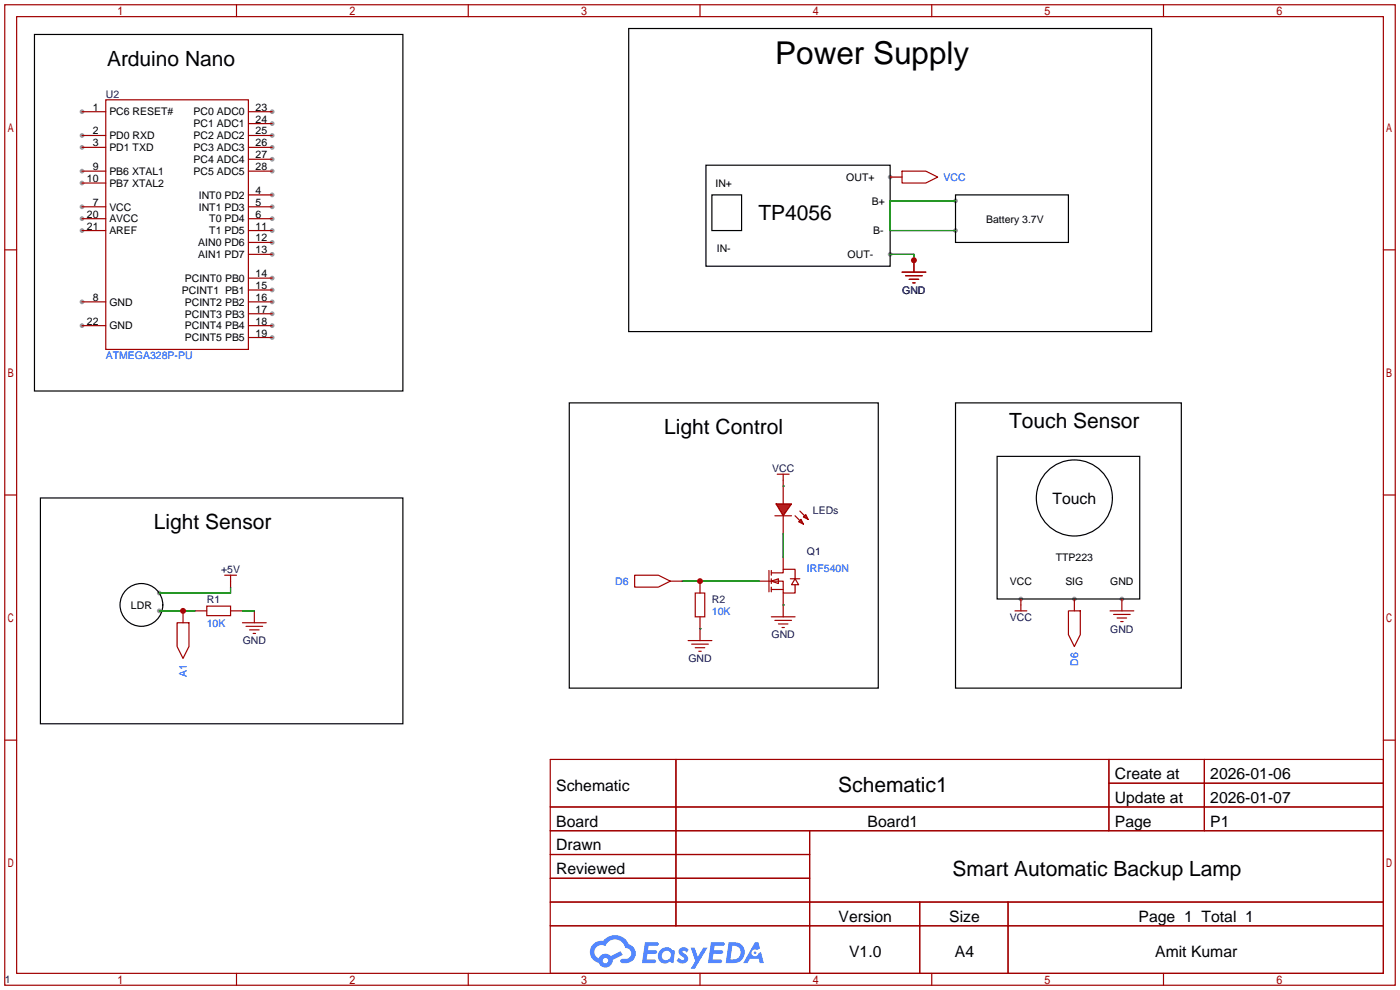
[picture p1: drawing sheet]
<svg xmlns="http://www.w3.org/2000/svg" width="299mm" height="212mm" viewBox="0 0 299 212" stroke-linecap="round" stroke-linejoin="round" font-family="sans-serif">
<g fill="#999">
<circle cx="17.5" cy="23.9" r=".51"/>
<circle cx="17.5" cy="29" r=".51"/>
<circle cx="17.5" cy="31.5" r=".51"/>
<circle cx="58.2" cy="41.7" r=".51"/>
<circle cx="58.2" cy="44.2" r=".51"/>
<circle cx="58.2" cy="46.7" r=".51"/>
<circle cx="17.5" cy="44.2" r=".51"/>
<circle cx="17.5" cy="64.5" r=".51"/>
<circle cx="17.5" cy="36.6" r=".51"/>
<circle cx="17.5" cy="39.1" r=".51"/>
<circle cx="58.2" cy="49.3" r=".51"/>
<circle cx="58.2" cy="51.8" r=".51"/>
<circle cx="58.2" cy="54.4" r=".51"/>
<circle cx="58.2" cy="59.4" r=".51"/>
<circle cx="58.2" cy="62" r=".51"/>
<circle cx="58.2" cy="64.5" r=".51"/>
<circle cx="58.2" cy="67.1" r=".51"/>
<circle cx="58.2" cy="69.6" r=".51"/>
<circle cx="58.2" cy="72.1" r=".51"/>
<circle cx="17.5" cy="46.7" r=".51"/>
<circle cx="17.5" cy="49.3" r=".51"/>
<circle cx="17.5" cy="69.6" r=".51"/>
<circle cx="58.2" cy="23.9" r=".51"/>
<circle cx="58.2" cy="26.4" r=".51"/>
<circle cx="58.2" cy="29" r=".51"/>
<circle cx="58.2" cy="31.5" r=".51"/>
<circle cx="58.2" cy="34" r=".51"/>
<circle cx="58.2" cy="36.6" r=".51"/>
<circle cx="190.2" cy="37.8" r=".51"/>
<circle cx="239.8" cy="128" r=".51"/>
<circle cx="218.2" cy="128" r=".51"/>
<circle cx="229.6" cy="128" r=".51"/>
<circle cx="34" cy="130.6" r=".51"/>
<circle cx="34" cy="126.7" r=".51"/>
<circle cx="190.2" cy="54.4" r=".51"/>
<circle cx="204.2" cy="49.3" r=".51"/>
<circle cx="204.2" cy="42.9" r=".51"/>
</g>
<g fill="none" stroke="#a10000" stroke-width=".25">
<path d="M1 1h297.2v209.6h-297.2zM3.6 3.6h292.1v204.4h-292.1zM50.5 1v2.6M100.1 1v2.6M149.6 1v2.6M199.1 1v2.6M248.7 1v2.6M1 53.4h2.6M295.7 53.4h2.5M1 105.8h2.6M295.7 105.8h2.5M1 158.2h2.6"/>
<path d="M295.7 158.2h2.5M117.6 162.3h178.1v45.7h-178.1zM117.6 172.5h178.1M117.6 177.5h178.1M144.5 162.3v35.6M173 177.5v30.5M237 162.3v15.2M237 167.4h58.7M257.4 162.3v15.2M117.6 182.6h55.4M117.6 192.8h178.1M117.6 187.7h55.4"/>
<path d="M117.6 197.9h178.1M196.6 192.8v15.2M215.4 192.8v15.2M50.5 208v2.6M100.1 208v2.6M149.6 208v2.6M199.1 208v2.6M248.7 208v2.6"/>
</g>
<g fill="#5487ff">
<path d="M145.3 202.7a1.3 1.3 0 0 1 1.9 .3l-.4 .6a.54 .54 0 0 0-.9-.2l.1 .2a1.34 1.34 0 0 1 .9 1.8 1.47 1.47 0 0 1-2.3-.1l.5-.6 .8 .5a.31 .31 0 0 0 .4-.3 .31 .31 0 0 0-.3-.4 1.12 1.12 0 0 1-.7-1.8z"/>
<path d="M147.6 202.5h.9l.6 2 1.2-2h.9l-2.7 4.6h-.9l1-1.7z"/>
<path d="M137.8 201.4h1.7a1.31 1.31 0 0 1 1.2 .2 .4 .4 0 0 1-.3 .5l-1.8 .1-.1 .9h1.6a.4 .4 0 0 1 .4 .4 .4 .4 0 0 1-.5 .4h-1.6l-.2 1.2h1.4a.46 .46 0 0 1 .5 0 .46 .46 0 0 1 .1 .5l-.4 .2h-2.6z"/>
<path d="M151.9 201.4h1.7a1.32 1.32 0 0 1 1.2 .2 .39 .39 0 0 1-.3 .5l-1.8 .1-.1 .9h1.6a.4 .4 0 0 1 .4 .4 .4 .4 0 0 1-.4 .4h-1.7l-.2 1.2h1.4a.46 .46 0 0 1 .5 0 .46 .46 0 0 1 .1 .5l-.4 .2h-2.6z"/>
<path d="M161.3 201.4h.8l.3 1.3-.6 .4a.75 .75 0 0 0-1.1 .3 .75 .75 0 0 0 .5 1 .75 .75 0 0 0 .9-.7l.5-.2 .6 2.3h-.8l-.3-.9h-1.8l-.5 .9h-1z"/>
<path d="M155.7 201.4l-.6 4.4h1.5a2.27 2.27 0 0 0 2.6-2.2 2.27 2.27 0 0 0-2.7-2.2zM156.5 202.1a1.5 1.5 0 0 1 1.8 1.6 1.5 1.5 0 0 1-1.9 1.4h-.3z"/>
<path d="M141.2 203a1.6 1.6 0 0 0-.3 2.3 1.6 1.6 0 0 0 2.3 .2l.7 .3 .3-2.4-.1-.3-.5-.1a1.58 1.58 0 0 0-2.4 0zM141.8 203.5a.98 .98 0 0 1 1.6 .4 .98 .98 0 0 1-1.1 1.3 .94 .94 0 0 1-.9-.7 .94 .94 0 0 1 .4-1z"/>
<path d="M126.8 201.8a2.37 2.37 0 0 0 1.1 4 1.54 1.54 0 0 0 1.8 1 1.54 1.54 0 0 0 1.2-1.6l2.2-1.1-.5-.8-2 1a1.57 1.57 0 0 0-2.7 .5 1.5 1.5 0 0 1-.7-2.1 1.5 1.5 0 0 1 2.2-.5 2.23 2.23 0 0 1 2.3-1.4 2.23 2.23 0 0 1 2 1.8 1.16 1.16 0 0 1 1.2 1.1 1.16 1.16 0 0 1-1.1 1.2h-.7a.47 .47 0 0 0-.5 .4 .47 .47 0 0 0 .4 .5 2.17 2.17 0 0 0 2.5-.9 2.17 2.17 0 0 0-.3-2.7l-.8-.4a3.2 3.2 0 0 0-5.5-.7l-1.1 .1zM128.8 205.3a.6 .6 0 0 1 1.2 0 .6 .6 0 0 1-1.2 0z"/>
<circle cx="161.4" cy="203.6" r=".28"/>
</g>
<g fill="none" stroke="#a10000" stroke-width=".25">
<path d="M17.5 23.9h5.1M17.5 29h5.1M17.5 31.5h5.1M17.5 36.6h5.1M17.5 39.1h5.1M22.6 21.3h30.5v53.4h-30.5zM53.1 23.9h5.1M53.1 29h5.1M53.1 31.5h5.1M53.1 36.6h5.1M53.1 26.4h5.1M53.1 34h5.1"/>
<path d="M190.2 37.8h2.6M192.8 36.6h5.1l2.5 1.2-2.5 1.3h-5.1zM17.5 44.2h5.1M17.5 46.7h5.1M17.5 49.3h5.1M53.1 41.7h5.1M53.1 44.2h5.1M53.1 46.7h5.1M53.1 49.3h5.1M53.1 51.8h5.1M53.1 54.4h5.1M53.1 59.4h5.1"/>
<path d="M192.8 58.2h5.1M193.5 58.9h3.6M194.3 59.7h2M195.3 55.6v2.6M17.5 64.5h5.1M17.5 69.6h5.1M53.1 64.5h5.1M53.1 62h5.1M53.1 67.1h5.1M53.1 69.6h5.1M53.1 72.1h5.1M195.1 60.5h.5"/>
<path d="M165.6 110.2h3.6M167.4 103.9v3.8M167.4 110.2v3.8M167.4 119.1v2.6M37.8 133.1h2.6v5.1l-1.3 2.5-1.3-2.5zM39.1 130.6v2.5M41.7 130.6h2.5M44.2 129.5h5.1v2.1h-5.1zM48 122.9h2.5M49.3 130.6h2.5M49.3 122.9v2.6M51.8 133.1h5.1"/>
<path d="M52.6 133.9h3.5M53.3 134.6h2.1M54.1 135.4h.5M54.4 130.6v2.5M148.6 126.7h2v5.1h-2zM149.6 124.2v2.5M149.6 131.8v2.6M162.3 124.2h2.5M164.3 121.9v4.6M164.8 124.2h2.6v2.5h2.5v-1.7M164.8 122.4h2.6v-.7h2.5v2M164.8 124.2l1.6-.5v1z"/>
<path d="M164.8 121.9v1M164.8 123.7v1M164.8 125.5v1M164.8 126h2.6M164.8 131.8h5.1M165.6 132.6h3.6M166.4 133.4h2M167.1 134.1h.5M167.4 126.7v5.1M168.9 123.7h2M169.9 123.7l.8 1.3h-1.5zM216.9 130.6h2.6"/>
<path d="M218.2 128v2.6M228.3 130.6h2.6v5l-1.3 2.6-1.3-2.6zM229.6 128v2.6M237.2 130.6h5.1M238 131.3h3.6M238.8 132.1h2M239.5 132.8h.5M239.8 128v2.6"/>
</g>
<g fill="none" stroke="#000" stroke-width=".25">
<path d="M7.4 7.4h78.7v76.2h-78.7zM134.4 6.1h111.7v64.8h-111.7zM150.9 35.3h39.3v21.6h-39.3zM152.1 41.7h6.4v7.6h-6.4zM204.2 41.7h24.1v10.1h-24.1zM204.2 86.1h48.3v61h-48.3zM213.1 97.5h30.5v30.5h-30.5zM8.6 106.4h77.5v48.3h-77.5z"/>
<circle cx="229.6" cy="106.4" r="8.1"/>
<circle cx="30.2" cy="129.3" r="4.6"/>
</g>
<path d="M190.2 54.4h5.1v1.2M204.2 42.9h-14v6.4h14M34 130.6h7.7M49.3 125.5v1.2h-15.3M51.8 130.6h2.6M145.8 124.2h16.5M167.4 129.3h.1" fill="none" stroke="#008700" stroke-width=".25"/>
<g fill="#f00" stroke="#a10000" stroke-width=".25">
<path d="M165.9 107.7h3.3l-1.8 2.5z"/>
<path d="M171.7 110.5l.5-.5 .5 1z"/>
<path d="M170.7 111.5l.5-.5 .5 1z"/>
</g>
<path d="M166.1 101.3h2.6M167.4 101.3v2.6M169.9 110.2l1 1.1M170.9 109.2l1.1 1M135.6 122.9h5.1l2.6 1.3-2.6 1.3h-5.1zM143.3 124.2h2.5M147.1 136.9h5M147.8 137.7h3.6M148.6 138.4h2M149.4 139.2h.5M149.6 134.4v2.5" fill="none" stroke="#a10000" stroke-width=".25"/>
<path d="M167.4 103.9h.1M167.4 114v5.1M149.6 134.4h.1" fill="none" stroke="#008700" stroke-width=".25"/>
<path d="M121.7 86.1h66v61h-66z" fill="none" stroke="#000" stroke-width=".25"/>
<g fill="#c00">
<circle cx="39.1" cy="130.6" r=".63"/>
<circle cx="195.3" cy="55.6" r=".63"/>
<circle cx="149.6" cy="124.2" r=".63"/>
</g>
<text font-size="6.7" x="165.7" y="13.6">Power Supply</text>
<g font-size="4.5">
<text x="22.9" y="14.1">Arduino Nano</text>
<text x="162.1" y="47.1">TP4056</text>
<text x="142" y="92.8">Light Control</text>
<text x="215.7" y="91.6">Touch Sensor</text>
<text x="32.9" y="113.1">Light Sensor</text>
<text x="179.2" y="169.4">Schematic1</text>
<text x="203.6" y="187.1">Smart Automatic Backup Lamp</text>
</g>
<g font-size="3.4">
<text x="224.9" y="107.7">Touch</text>
<text x="238.3" y="166.5">Create at</text>
<text x="258.7" y="166.5">2026-01-06</text>
<text x="118.9" y="169">Schematic</text>
<text x="238.3" y="171.6">Update at</text>
<text x="258.7" y="171.6">2026-01-07</text>
<text x="118.9" y="176.6">Board</text>
<text x="185.4" y="176.6">Board1</text>
<text x="238.3" y="176.6">Page</text>
<text x="258.7" y="176.6">P1</text>
<text x="118.9" y="181.7">Drawn</text>
<text x="118.9" y="186.8">Reviewed</text>
<text x="179.2" y="197">Version</text>
<text x="202.9" y="197">Size</text>
<text x="243.3" y="197">Page 1 Total 1</text>
<text x="181.5" y="204.6">V1.0</text>
<text x="204.1" y="204.6">A4</text>
<text x="246.9" y="204.6">Amit Kumar</text>
</g>
<g font-size="2.2">
<text x="19.8" y="23.7">1</text>
<text x="54.6" y="23.7">23</text>
<text x="19.8" y="28.7">2</text>
<text x="23.4" y="24.7">PC6 RESET#</text>
<text x="23.4" y="29.8">PD0 RXD</text>
<text x="41.4" y="24.7">PC0 ADC0</text>
<text x="41.4" y="27.2">PC1 ADC1</text>
<text x="41.4" y="29.8">PC2 ADC2</text>
<text x="54.6" y="26.2">24</text>
<text x="54.6" y="28.7">25</text>
<text x="19.8" y="31.3">3</text>
<text x="23.4" y="32.3">PD1 TXD</text>
<text x="41.4" y="32.3">PC3 ADC3</text>
<text x="41.4" y="34.8">PC4 ADC4</text>
<text x="54.6" y="31.3">26</text>
<text x="54.6" y="33.8">27</text>
<text x="18.6" y="38.9">10</text>
<text x="19.8" y="36.4">9</text>
<text x="23.4" y="37.4">PB6 XTAL1</text>
<text x="23.4" y="39.9">PB7 XTAL2</text>
<text x="41.4" y="37.4">PC5 ADC5</text>
<text x="54.6" y="41.4">4</text>
<text x="54.6" y="36.4">28</text>
<text x="152.9" y="39.9">IN+</text>
<text x="180.9" y="38.7">OUT+</text>
<text x="18.6" y="46.5">20</text>
<text x="19.8" y="44">7</text>
<text x="23.4" y="45">VCC</text>
<text x="23.4" y="47.5">AVCC</text>
<text x="42.5" y="42.5">INT0 PD2</text>
<text x="42.5" y="45">INT1 PD3</text>
<text x="44.7" y="47.5">T0 PD4</text>
<text x="54.6" y="44">5</text>
<text x="54.6" y="46.5">6</text>
<text x="186.3" y="43.7">B+</text>
<text x="210.7" y="47.6">Battery 3.7V</text>
<text x="18.6" y="49.1">21</text>
<text x="23.4" y="50.1">AREF</text>
<text x="42.4" y="52.6">AIN0 PD6</text>
<text x="44.7" y="50.1">T1 PD5</text>
<text x="54.6" y="49.1">11</text>
<text x="54.6" y="51.6">12</text>
<text x="153.2" y="53.9">IN-</text>
<text x="186.6" y="50.1">B-</text>
<text x="42.4" y="55.2">AIN1 PD7</text>
<text x="54.6" y="54.1">13</text>
<text x="54.6" y="59.2">14</text>
<text x="181.2" y="55.2">OUT-</text>
<text x="19.8" y="64.3">8</text>
<text x="23.4" y="65.3">GND</text>
<text x="38.9" y="62.8">PCINT1 PB1</text>
<text x="39.5" y="60.2">PCINT0 PB0</text>
<text x="39.5" y="65.3">PCINT2 PB2</text>
<text x="54.6" y="61.8">15</text>
<text x="54.6" y="64.3">16</text>
<text x="18.6" y="69.4">22</text>
<text x="23.4" y="70.4">GND</text>
<text x="39.5" y="67.9">PCINT3 PB3</text>
<text x="39.5" y="70.4">PCINT4 PB4</text>
<text x="54.6" y="66.8">17</text>
<text x="54.6" y="69.4">18</text>
<text x="54.6" y="71.9">19</text>
<text x="39.5" y="72.9">PCINT5 PB5</text>
<text x="225.6" y="119.9">TTP223</text>
<text x="215.8" y="125">VCC</text>
<text x="227.7" y="125">SIG</text>
<text x="237.3" y="125">GND</text>
<text x="28" y="130.1">LDR</text>
</g>
<g font-size="2.2" fill="#000080">
<text x="22.6" y="20.9">U2</text>
<text x="192.8" y="62.8">GND</text>
<text x="165" y="100.9">VCC</text>
<text x="173.7" y="109.8">LEDs</text>
<text x="172.5" y="118.7">Q1</text>
<text x="47.3" y="122.5">+5V</text>
<text x="44.2" y="128.8">R1</text>
<text x="152.1" y="128.8">R2</text>
<text x="51.9" y="137.7">GND</text>
<text x="164.9" y="136.5">GND</text>
<text x="215.8" y="132.6">VCC</text>
<text x="237.3" y="135.2">GND</text>
<text x="147.1" y="141.5">GND</text>
<text x="1" y="210.1">1</text>
</g>
<g font-size="2.2" fill="#00f">
<text x="201.7" y="38.7">VCC</text>
<text x="22.6" y="76.8">ATMEGA328P-PU</text>
<text x="131.5" y="125">D6</text>
<text x="172.5" y="122.2">IRF540N</text>
<text x="152.1" y="131.4">10K</text>
<text x="44.2" y="133.9">10K</text>
<text x="230.4" y="142.3" transform="rotate(-90 230.4 142.3)">D6</text>
<text x="39.9" y="144.7" transform="rotate(-90 39.9 144.7)">A1</text>
</g>
</svg>
